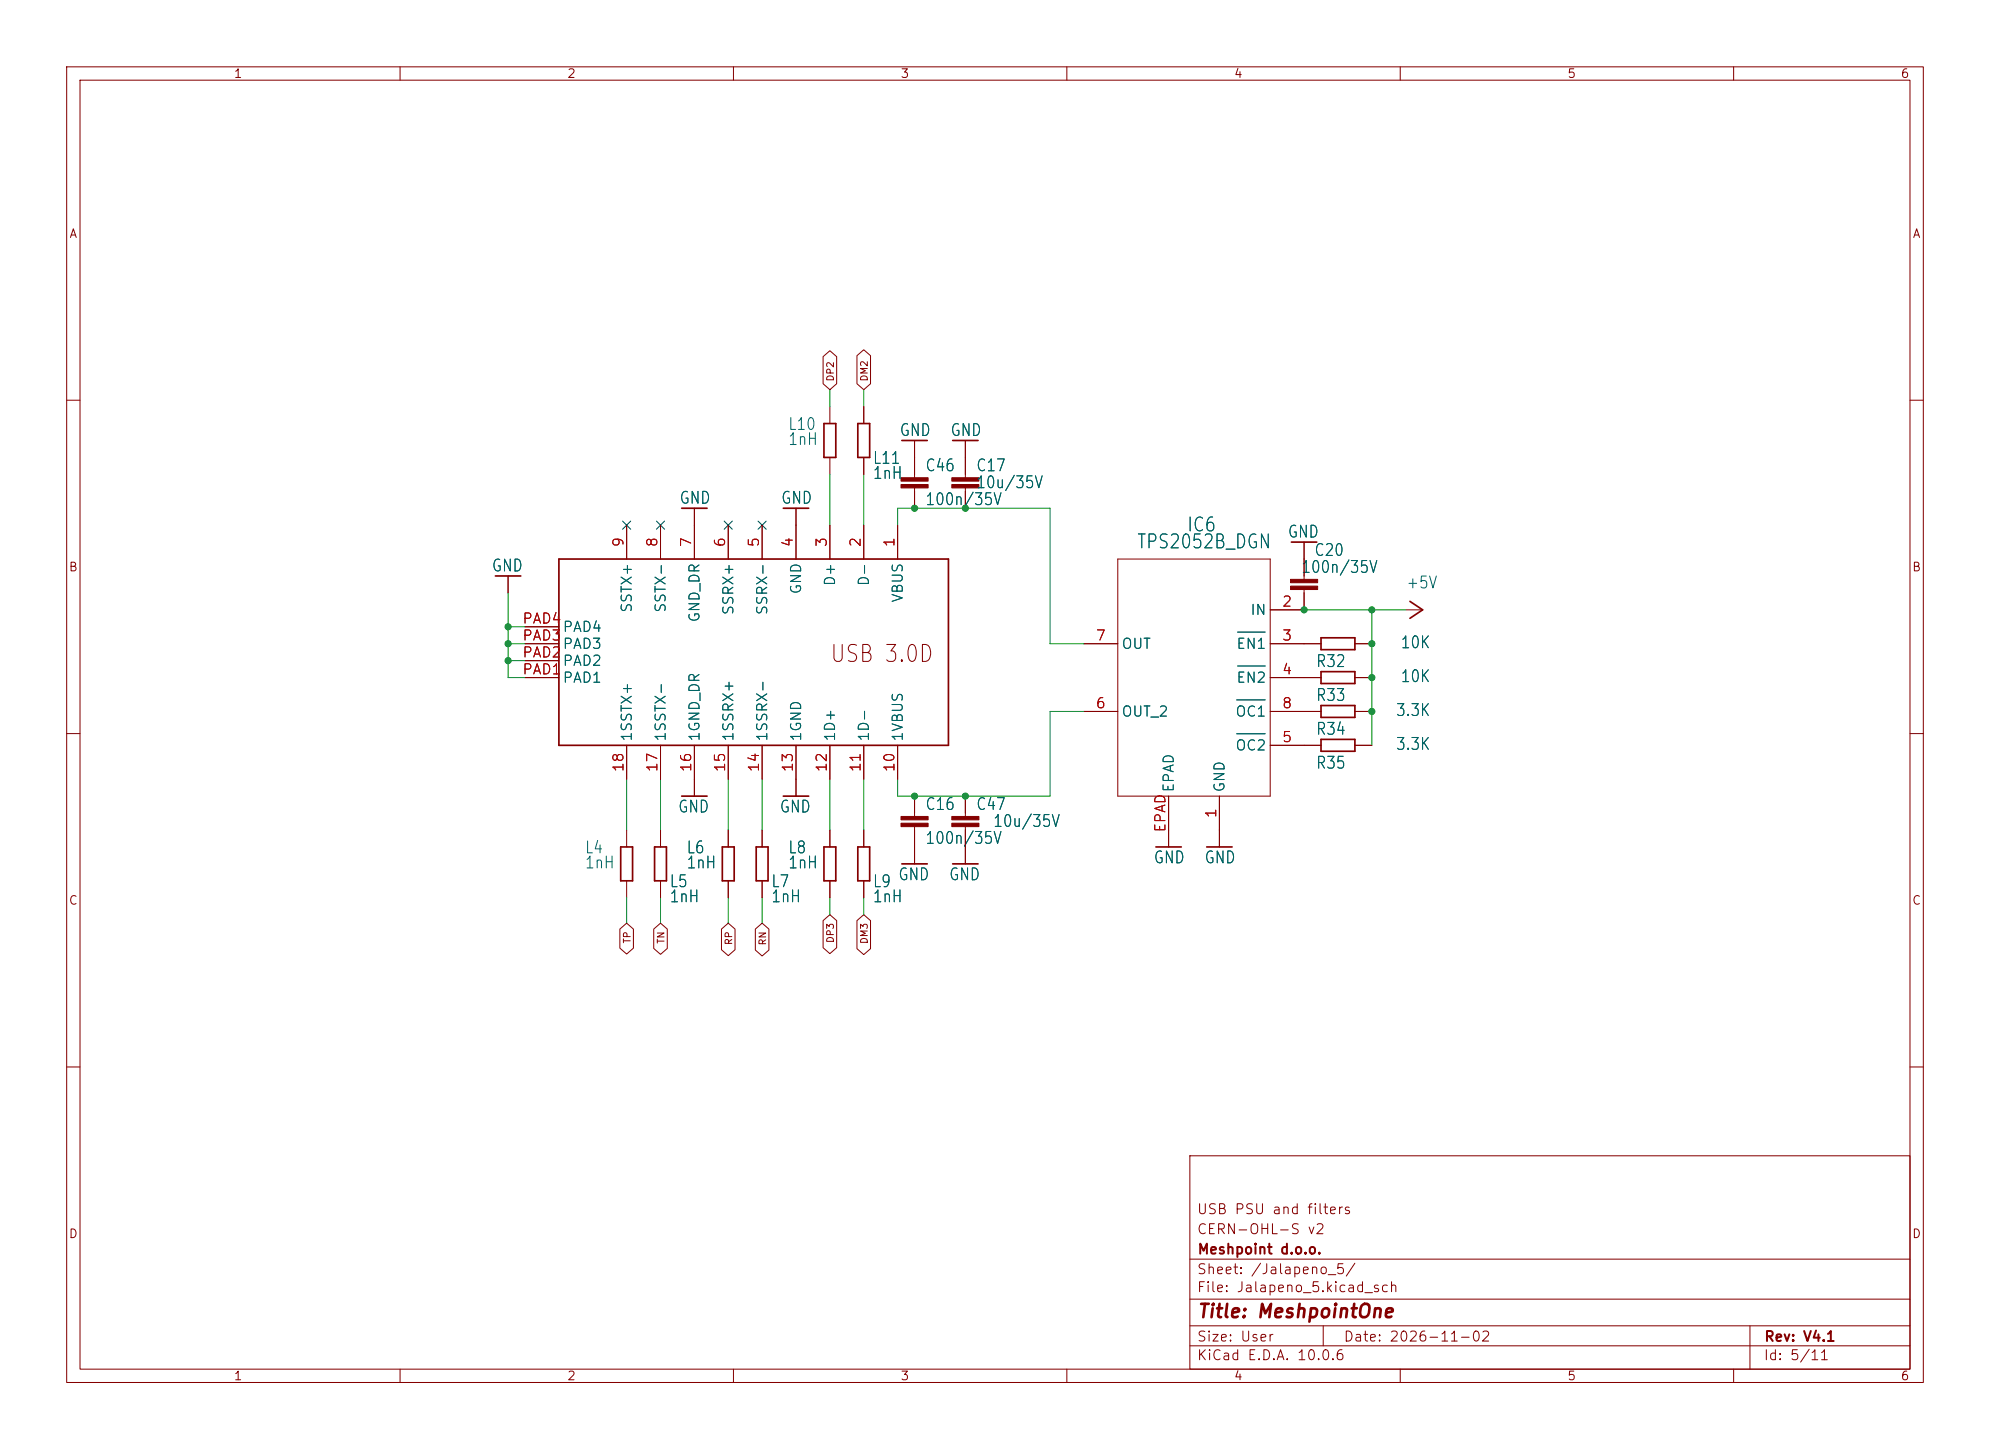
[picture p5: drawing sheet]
<svg xmlns="http://www.w3.org/2000/svg" width="298mm" height="217mm" viewBox="0 0 298 217" stroke-linecap="round" stroke-linejoin="round" font-family="sans-serif">
<g fill="none" stroke="#840000" stroke-width=".15">
<path d="M10 10h278.4v197.3h-278.4zM12 12h274.5v193.3h-274.5zM60 10v2M110 10v2M160 10v2M210 10v2M260 10v2M123.4 53.5l1.1-.9 1 .9v4.1l-1 .8-1.1-.8zM128.5 53.3l1-.8 1.1 .8v4.3l-1.1 .8-1-.8zM10 60h2M94 78.8v5M99.1 78.8v5"/>
<path d="M104.1 76.2v7.6M109.2 78.8v5M114.3 78.8v5M119.4 76.2v7.6M124.5 61v2.5M124.5 68.6v2.5M124.5 78.8v5M129.5 61v2.5M129.5 68.6v2.5M129.5 78.8v5M134.6 78.8v5M137.2 66.1v5.6"/>
<path d="M137.2 73.2v3M144.8 66.1v5.6M144.8 73.2v3M286.5 60h1.9M76.2 86.4v2.5M78.7 99.1h5.1M78.7 96.5h5.1M78.7 94h5.1M162.6 96.5h5M167.6 83.8h22.9v35.6h-22.9zM190.5 96.5h7.6M195.6 88.4v3.1h-5.1"/>
<path d="M195.6 81.3v5.6M203.2 96.5h2.5M210.8 91.5h2.6M10 110h2M78.7 101.6h5.1M94 111.8v5.1M99.1 111.8v5.1M104.1 111.8v7.6M109.2 111.8v5.1M114.3 111.8v5.1M119.4 111.8v7.6M124.5 111.8v5.1"/>
<path d="M129.5 111.8v5.1M134.6 111.8v5.1M137.2 119.4v3.1M144.8 119.4v3.1M162.6 106.7h5M175.3 119.4v7.6M182.9 119.4v7.6M190.5 101.6h7.6M190.5 111.8h7.6M190.5 106.7h7.6M203.2 101.6h2.5M203.2 111.8h2.5"/>
<path d="M203.2 106.7h2.5M286.5 110h1.9M93 139.3l1-.8 1 .8v2.9l-1 .9-1-.9zM94 124.5v2.5M94 132.1v2.5M98 139.3l1.1-.8 1 .8v2.9l-1 .9-1.1-.9zM99.1 124.5v2.5M99.1 132.1v2.5M108.2 139.3l1-.8 1 .8v3.1l-1 .9-1-.9zM109.2 124.5v2.5M109.2 132.1v2.5M113.3 139.3l1-.8 1 .8v3.2l-1 .9-1-.9z"/>
<path d="M114.3 124.5v2.5M114.3 132.1v2.5M123.4 138.1l1.1-.9 1 .9v4l-1 .9-1.1-.9zM124.5 124.5v2.5M124.5 132.1v2.5M128.5 138.1l1-.9 1.1 .9v4.2l-1.1 .9-1-.9zM129.5 124.5v2.5M129.5 132.1v2.5M137.2 124v5.6M144.8 124v5.6M10 160h2M178.4 173.3h108.1v32h-108.1z"/>
<path d="M286.5 160h1.9M178.4 198.8h108.1M178.4 194.8h108.1M178.4 188.8h108.1M198.4 198.8v3M262.5 198.8v6.5M60 205.3v2M110 205.3v2M160 205.3v2M178.4 201.8h108.1M210 205.3v2M260 205.3v2"/>
</g>
<g fill="none" stroke="#840000" stroke-width=".25">
<path d="M102.2 76.2h3.8M117.5 76.2h3.8M123.6 63.5h1.7v5.1h-1.7zM128.7 63.5h1.7v5.1h-1.7zM135.3 66.1h3.8M142.9 66.1h3.8M74.3 86.4h3.8M83.8 83.8h58.4v28h-58.4zM193.7 81.3h3.8M198.1 95.7h5.1v1.7h-5.1zM211.5 90.2l1.9 1.3-1.9 1.2M102.2 119.4h3.8"/>
<path d="M117.5 119.4h3.8M198.1 100.7h5.1v1.8h-5.1zM198.1 105.8h5.1v1.8h-5.1zM198.1 110.9h5.1v1.8h-5.1zM93.1 127h1.8v5.1h-1.8zM98.2 127h1.7v5.1h-1.7zM108.3 127h1.8v5.1h-1.8zM113.4 127h1.8v5.1h-1.8zM123.6 127h1.7v5.1h-1.7zM128.7 127h1.7v5.1h-1.7zM135.3 129.6h3.8M142.9 129.6h3.8"/>
<path d="M173.4 127h3.8M181 127h3.8"/>
</g>
<g fill="#840000" stroke="#840000" stroke-width=".15">
<path d="M135.1 122.5h4.1v.5h-4.1z"/>
<path d="M135.1 123.5h4.1v.5h-4.1z"/>
<path d="M142.7 122.5h4.1v.5h-4.1z"/>
<path d="M142.7 123.5h4.1v.5h-4.1z"/>
<path d="M142.7 71.7h4.1v.5h-4.1z"/>
<path d="M142.7 72.7h4.1v.5h-4.1z"/>
<path d="M135.1 71.7h4.1v.5h-4.1z"/>
<path d="M135.1 72.7h4.1v.5h-4.1z"/>
<path d="M193.5 86.9h4.1v.5h-4.1z"/>
<path d="M193.5 87.9h4.1v.5h-4.1z"/>
</g>
<path d="M185.6 94.8h4.1M185.6 99.9h4.1M185.5 110h4.2M185.5 105h4.2" fill="none" stroke="#006464" stroke-width=".15"/>
<g fill="none" stroke="#009600" stroke-width=".15">
<path d="M124.5 58.4v2.6M129.5 58.4v2.6M124.5 71.1v7.7M129.5 71.1v7.7M134.6 78.8v-2.6h22.9v20.3h5.1M76.2 94h2.5M76.2 96.5h2.5M76.2 88.9v12.7h2.5M76.2 99.1h2.5M195.6 91.5h15.2M205.7 91.5v20.3M94 116.9v7.6"/>
<path d="M99.1 116.9v7.6M109.2 116.9v7.6M114.3 116.9v7.6M124.5 116.9v7.6M129.5 116.9v7.6M162.6 106.7h-5.1v12.7h-22.9v-2.5M94 134.6v3.9M99.1 134.6v3.9M109.2 134.6v3.9M114.3 134.6v3.9M124.5 134.6v2.6M129.5 134.6v2.6"/>
</g>
<path d="M93.4 78.2l1.2 1.2M94.6 78.2l-1.2 1.2M98.5 78.2l1.2 1.2M99.7 78.2l-1.2 1.2M108.6 78.2l1.2 1.2M109.8 78.2l-1.2 1.2M113.7 78.2l1.2 1.2M114.9 78.2l-1.2 1.2" fill="none" stroke="#000084" stroke-width=".15"/>
<g fill="#009600" stroke="#009600" stroke-width=".15">
<circle cx="144.8" cy="119.4" r=".46"/>
<circle cx="137.2" cy="119.4" r=".46"/>
<circle cx="195.6" cy="91.5" r=".46"/>
<circle cx="205.7" cy="91.5" r=".46"/>
<circle cx="205.7" cy="96.5" r=".46"/>
<circle cx="205.7" cy="106.7" r=".46"/>
<circle cx="205.7" cy="101.6" r=".46"/>
<circle cx="137.2" cy="76.2" r=".46"/>
<circle cx="144.8" cy="76.2" r=".46"/>
<circle cx="76.2" cy="96.5" r=".46"/>
<circle cx="76.2" cy="99.1" r=".46"/>
<circle cx="76.2" cy="94" r=".46"/>
</g>
<text font-size="2.5" fill="#840000" x="124.3" y="100">USB 3.0D</text>
<g font-size="2.1" fill="#006464">
<text x="170.4" y="82.8">TPS2052B_DGN</text>
<text x="177.9" y="80.3">IC6</text>
</g>
<text font-size="2" fill="#840000" x="179.4" y="198.2">Title: MeshpointOne</text>
<g font-size="1.8" fill="#006464">
<text x="118.1" y="64.9">L10</text>
<text x="134.8" y="65.9">GND</text>
<text x="142.4" y="65.9">GND</text>
<text x="118.1" y="67.2">1nH</text>
<text x="130.8" y="70">L11</text>
<text x="138.7" y="71.1">C46</text>
<text x="146.3" y="71.1">C17</text>
<text x="101.8" y="76">GND</text>
<text x="117" y="76">GND</text>
<text x="130.8" y="72.3">1nH</text>
<text x="138.7" y="76.2">100n/35V</text>
<text x="146.3" y="73.7">10u/35V</text>
<text x="193" y="81.1">GND</text>
<text x="197" y="83.8">C20</text>
<text x="73.6" y="86.2">GND</text>
<text x="195" y="86.4">100n/35V</text>
<text x="210.8" y="88.7">+5V</text>
<text x="197.3" y="100.5">R32</text>
<text x="210" y="97.7">10K</text>
<text x="197.3" y="105.6">R33</text>
<text x="209.2" y="107.8">3.3K</text>
<text x="210" y="102.8">10K</text>
<text x="197.3" y="110.7">R34</text>
<text x="209.2" y="112.9">3.3K</text>
<text x="197.3" y="115.7">R35</text>
<text x="101.6" y="122.3">GND</text>
<text x="116.8" y="122.3">GND</text>
<text x="138.7" y="121.9">C16</text>
<text x="146.3" y="121.9">C47</text>
<text x="148.8" y="124.5">10u/35V</text>
<text x="87.6" y="130.7">1nH</text>
<text x="87.6" y="128.4">L4</text>
<text x="102.9" y="130.7">1nH</text>
<text x="102.9" y="128.4">L6</text>
<text x="118.1" y="130.7">1nH</text>
<text x="118.1" y="128.4">L8</text>
<text x="138.7" y="127">100n/35V</text>
<text x="172.9" y="129.9">GND</text>
<text x="180.5" y="129.9">GND</text>
<text x="100.3" y="135.8">1nH</text>
<text x="100.3" y="133.5">L5</text>
<text x="115.6" y="135.8">1nH</text>
<text x="115.6" y="133.5">L7</text>
<text x="130.8" y="135.8">1nH</text>
<text x="130.8" y="133.5">L9</text>
<text x="134.6" y="132.5">GND</text>
<text x="142.2" y="132.5">GND</text>
</g>
<g font-size="1.5" fill="#a90000">
<text x="93.9" y="82.2" transform="rotate(-90 93.9 82.2)">9</text>
<text x="99" y="82.2" transform="rotate(-90 99 82.2)">8</text>
<text x="104.1" y="82.2" transform="rotate(-90 104.1 82.2)">7</text>
<text x="109.1" y="82.2" transform="rotate(-90 109.1 82.2)">6</text>
<text x="114.2" y="82.2" transform="rotate(-90 114.2 82.2)">5</text>
<text x="119.3" y="82.2" transform="rotate(-90 119.3 82.2)">4</text>
<text x="124.4" y="82.2" transform="rotate(-90 124.4 82.2)">3</text>
<text x="129.5" y="82.2" transform="rotate(-90 129.5 82.2)">2</text>
<text x="134.5" y="82.2" transform="rotate(-90 134.5 82.2)">1</text>
<text x="78.2" y="93.9">PAD4</text>
<text x="192.2" y="91.4">2</text>
<text x="78.2" y="101.5">PAD1</text>
<text x="78.2" y="99">PAD2</text>
<text x="78.2" y="96.5">PAD3</text>
<text x="164.2" y="96.5">7</text>
<text x="192.2" y="96.5">3</text>
<text x="192.2" y="101.5">4</text>
<text x="164.2" y="106.6">6</text>
<text x="192.2" y="106.6">8</text>
<text x="192.2" y="111.7">5</text>
<text x="93.9" y="115.9" transform="rotate(-90 93.9 115.9)">18</text>
<text x="99" y="115.9" transform="rotate(-90 99 115.9)">17</text>
<text x="104.1" y="115.9" transform="rotate(-90 104.1 115.9)">16</text>
<text x="109.1" y="115.9" transform="rotate(-90 109.1 115.9)">15</text>
<text x="114.2" y="115.9" transform="rotate(-90 114.2 115.9)">14</text>
<text x="119.3" y="115.9" transform="rotate(-90 119.3 115.9)">13</text>
<text x="124.4" y="115.9" transform="rotate(-90 124.4 115.9)">12</text>
<text x="129.5" y="115.9" transform="rotate(-90 129.5 115.9)">11</text>
<text x="134.5" y="115.9" transform="rotate(-90 134.5 115.9)">10</text>
<text x="175.2" y="125" transform="rotate(-90 175.2 125)">EPAD</text>
<text x="182.8" y="122.8" transform="rotate(-90 182.8 122.8)">1</text>
</g>
<g font-size="1.5" fill="#006464">
<text x="120.5" y="89.3" transform="rotate(-90 120.5 89.3)">GND</text>
<text x="125.6" y="88" transform="rotate(-90 125.6 88)">D+</text>
<text x="130.7" y="88" transform="rotate(-90 130.7 88)">D-</text>
<text x="84.3" y="95.2">PAD4</text>
<text x="95.1" y="92" transform="rotate(-90 95.1 92)">SSTX+</text>
<text x="100.2" y="92" transform="rotate(-90 100.2 92)">SSTX-</text>
<text x="105.3" y="93.5" transform="rotate(-90 105.3 93.5)">GND_DR</text>
<text x="110.4" y="92.4" transform="rotate(-90 110.4 92.4)">SSRX+</text>
<text x="115.5" y="92.4" transform="rotate(-90 115.5 92.4)">SSRX-</text>
<text x="135.8" y="90.5" transform="rotate(-90 135.8 90.5)">VBUS</text>
<text x="187.4" y="92.6">IN</text>
<text x="84.3" y="100.2">PAD2</text>
<text x="84.3" y="97.7">PAD3</text>
<text x="168.1" y="97.7">OUT</text>
<text x="185.3" y="97.7">EN1</text>
<text x="84.3" y="102.8">PAD1</text>
<text x="168.1" y="107.9">OUT_2</text>
<text x="185.2" y="107.9">OC1</text>
<text x="185.3" y="102.8">EN2</text>
<text x="95.1" y="111.3" transform="rotate(-90 95.1 111.3)">1SSTX+</text>
<text x="100.2" y="111.3" transform="rotate(-90 100.2 111.3)">1SSTX-</text>
<text x="105.3" y="111.3" transform="rotate(-90 105.3 111.3)">1GND_DR</text>
<text x="110.4" y="111.3" transform="rotate(-90 110.4 111.3)">1SSRX+</text>
<text x="115.5" y="111.3" transform="rotate(-90 115.5 111.3)">1SSRX-</text>
<text x="120.5" y="111.3" transform="rotate(-90 120.5 111.3)">1GND</text>
<text x="125.6" y="111.3" transform="rotate(-90 125.6 111.3)">1D+</text>
<text x="130.7" y="111.3" transform="rotate(-90 130.7 111.3)">1D-</text>
<text x="135.8" y="111.3" transform="rotate(-90 135.8 111.3)">1VBUS</text>
<text x="185.2" y="112.9">OC2</text>
<text x="176.4" y="118.9" transform="rotate(-90 176.4 118.9)">EPAD</text>
<text x="184" y="118.9" transform="rotate(-90 184 118.9)">GND</text>
</g>
<g font-size="1.5" fill="#840000">
<text x="179.4" y="185.5">CERN-OHL-S v2</text>
<text x="179.4" y="182.5">USB PSU and filters</text>
<text x="179.4" y="191.5">Sheet: /Jalapeno_5/</text>
<text x="179.5" y="188.5">Meshpoint d.o.o.</text>
<text x="179.4" y="194.2">File: Jalapeno_5.kicad_sch</text>
<text x="179.4" y="201.6">Size: User</text>
<text x="201.4" y="201.6">Date: 2026-11-02</text>
<text x="264.5" y="201.6">Rev: V4.1</text>
<text x="179.4" y="204.4">KiCad E.D.A. 10.0.6</text>
<text x="264.4" y="204.4">Id: 5/11</text>
</g>
<g font-size="1.3" fill="#840000">
<text x="35" y="12">1</text>
<text x="85" y="12">2</text>
<text x="135" y="12">3</text>
<text x="185" y="12">4</text>
<text x="235" y="12">5</text>
<text x="285" y="12">6</text>
<text x="10.3" y="36">A</text>
<text x="286.8" y="36">A</text>
<text x="10.2" y="86">B</text>
<text x="286.7" y="86">B</text>
<text x="10.2" y="136">C</text>
<text x="286.7" y="136">C</text>
<text x="10.2" y="186">D</text>
<text x="286.7" y="186">D</text>
<text x="35" y="207.3">1</text>
<text x="85" y="207.3">2</text>
<text x="135" y="207.3">3</text>
<text x="185" y="207.3">4</text>
<text x="235" y="207.3">5</text>
<text x="285" y="207.3">6</text>
</g>
<g font-size="1" fill="#840000">
<text x="125.3" y="57.3" transform="rotate(-90 125.3 57.3)">DP2</text>
<text x="130.4" y="57.3" transform="rotate(-90 130.4 57.3)">DM2</text>
<text x="94.8" y="141.6" transform="rotate(-90 94.8 141.6)">TP</text>
<text x="99.9" y="141.6" transform="rotate(-90 99.9 141.6)">TN</text>
<text x="110.1" y="141.8" transform="rotate(-90 110.1 141.8)">RP</text>
<text x="115.1" y="141.9" transform="rotate(-90 115.1 141.9)">RN</text>
<text x="125.3" y="141.5" transform="rotate(-90 125.3 141.5)">DP3</text>
<text x="130.4" y="141.7" transform="rotate(-90 130.4 141.7)">DM3</text>
</g>
</svg>
